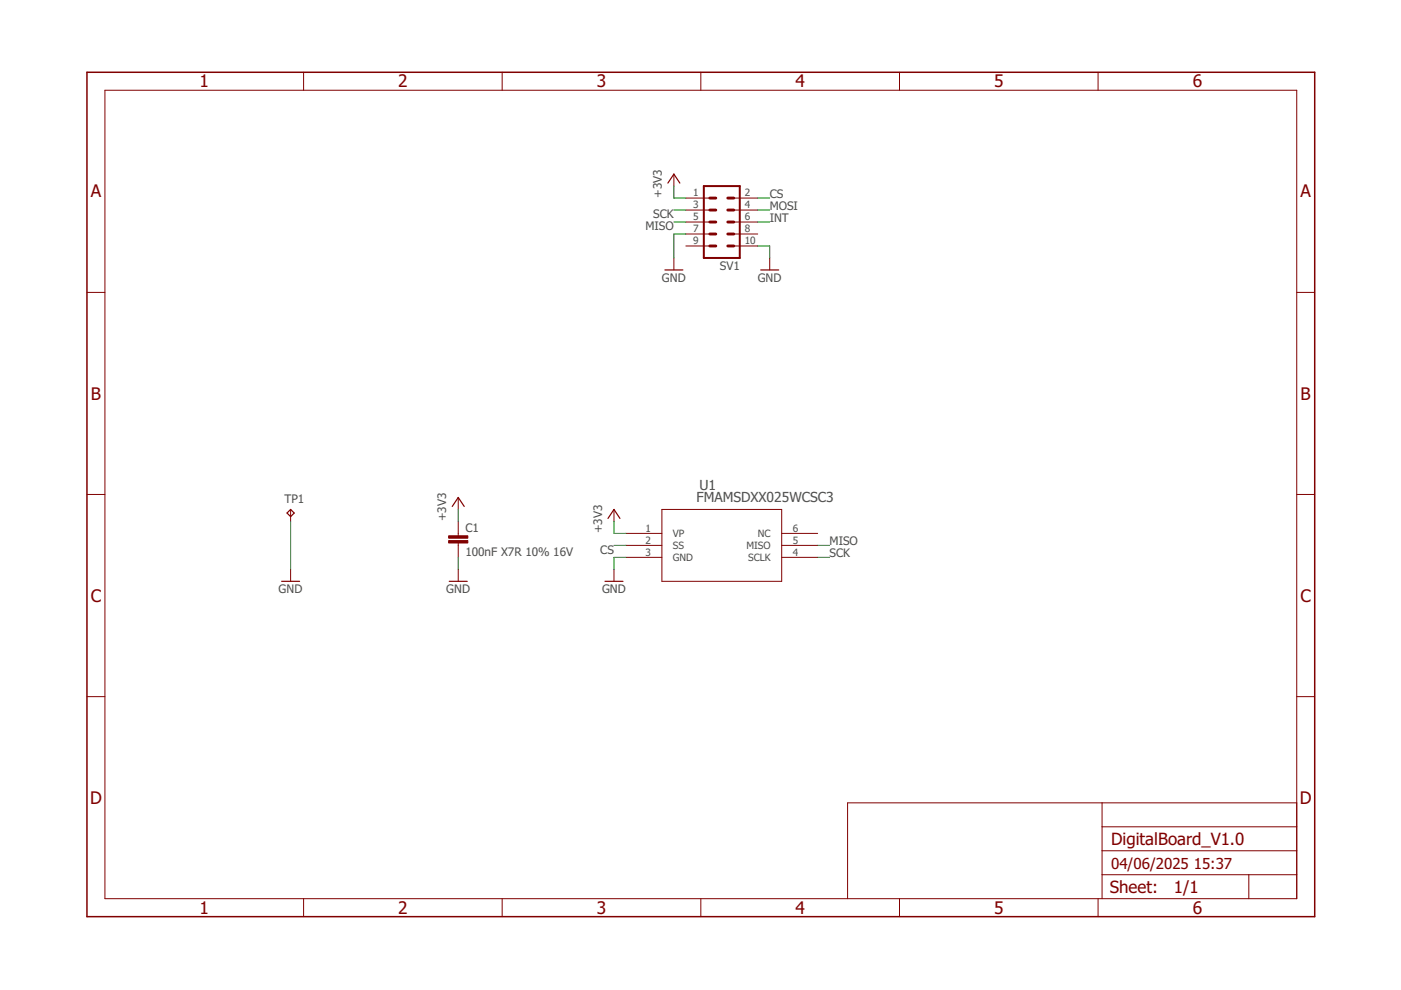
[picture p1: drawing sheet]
<svg xmlns="http://www.w3.org/2000/svg" width="297mm" height="210mm" viewBox="0 0 297 210" stroke-linecap="round" stroke-linejoin="round" font-family="sans-serif">
<g fill="none" stroke="#800000" stroke-width=".21">
<path d="M22.2 19.1h252.7v171.4h-252.7zM64.4 15.3v3.8M106.5 15.3v3.8M148.6 15.3v3.8M190.7 15.3v3.8M232.8 15.3v3.8M142.9 36.9v2.6M142.9 54.7v2.5M145.4 42h5.1M145.4 44.5h5.1M145.4 47.1h5.1M145.4 49.6h5.1"/>
<path d="M145.4 52.2h5.1M155.6 42h5.1M155.6 44.5h5.1M155.6 47.1h5.1M155.6 49.6h5.1M155.6 52.2h5.1M163.2 54.7v2.5M18.4 62h3.8M274.9 62h3.8M18.4 104.8h3.8M61.6 108v2.6M97.2 105.5v2.5"/>
<path d="M97.2 110.6v3M97.2 115.1v3.1M130.2 108v2.6M132.7 113.1h7.6M132.7 115.6h7.6M132.7 118.2h7.6M140.3 108h25.4v15.3h-25.4zM165.7 113.1h7.7M165.7 115.6h7.7M165.7 118.2h7.7M274.9 104.8h3.8M61.6 120.7v2.6"/>
<path d="M97.2 120.7v2.6M130.2 120.7v2.6M18.4 147.7h3.8M274.9 147.7h3.8M233.7 170.2v20.3M233.7 175.3h41.2M274.9 170.2h-95.2v20.3M64.4 190.5v3.9M106.5 190.5v3.9M148.6 190.5v3.9M190.7 190.5v3.9M232.8 190.5v3.9"/>
<path d="M233.7 185.5h41.2M233.7 180.4h41.2M264.8 185.5v5"/>
</g>
<path d="M18.4 15.3h260.3v179.1h-260.3z" fill="none" stroke="#800000" stroke-width=".32"/>
<path d="M149.2 39.5h7.6v15.2h-7.6z" fill="none" stroke="#800000" stroke-width=".42"/>
<path d="M150.5 52.2h1.3M150.5 49.6h1.3M150.5 47.1h1.3M150.5 44.5h1.3M150.5 42h1.3M154.3 52.2h1.3M154.3 49.6h1.3M154.3 47.1h1.3M154.3 44.5h1.3M154.3 42h1.3" fill="none" stroke="#800000" stroke-width=".61"/>
<path d="M141.6 38.8l1.3-1.9 1.2 1.9M141 57.2h3.8M161.3 57.2h3.8M60.9 108.8l.7-.8 .8 .8-.8 .7zM95.9 107.4l1.3-1.9 1.2 1.9M128.9 109.9l1.3-1.9 1.2 1.9M59.7 123.3h3.8M95.2 123.3h3.9M128.3 123.3h3.8" fill="none" stroke="#800000" stroke-width=".25"/>
<g fill="#800000" stroke="#800000" stroke-width=".21">
<path d="M95.1 114.6h4.1v.5h-4.1z"/>
<path d="M95.1 113.6h4.1v.5h-4.1z"/>
</g>
<g fill="none" stroke="#008000" stroke-width=".21">
<path d="M142.9 39.5v2.5h2.5M142.9 44.5h2.5M142.9 47.1h2.5M145.4 49.6h-2.5v5.1M160.7 42h2.5M160.7 44.5h2.5M160.7 47.1h2.5M160.7 52.2h2.5v2.5M61.6 110.6v10.1M97.2 108v2.6M97.2 118.2v2.5M130.2 115.6h2.5"/>
<path d="M130.2 110.6v2.5h2.5M132.7 118.2h-2.5v2.5M173.4 115.6h2.5M173.4 118.2h2.5"/>
</g>
<g font-size="3.7" fill="#800000">
<text x="42.3" y="18.5">1</text>
<text x="84.4" y="18.5">2</text>
<text x="126.5" y="18.5">3</text>
<text x="168.7" y="18.5">4</text>
<text x="210.8" y="18.5">5</text>
<text x="252.9" y="18.5">6</text>
<text x="19.2" y="41.9">A</text>
<text x="275.7" y="41.9">A</text>
<text x="19.3" y="84.7">B</text>
<text x="275.8" y="84.7">B</text>
<text x="19.2" y="127.6">C</text>
<text x="275.7" y="127.6">C</text>
<text x="19.1" y="170.4">D</text>
<text x="275.6" y="170.4">D</text>
<text x="42.3" y="193.7">1</text>
<text x="84.4" y="193.7">2</text>
<text x="126.5" y="193.7">3</text>
<text x="168.7" y="193.7">4</text>
<text x="210.8" y="193.7">5</text>
<text x="252.9" y="193.7">6</text>
</g>
<g font-size="3.6" fill="#800000">
<text x="235.6" y="179.1">DigitalBoard_V1.0</text>
<text x="235.3" y="189.4">Sheet:</text>
<text x="248.9" y="189.3">1/1</text>
</g>
<g font-size="3.2" fill="#800000">
<text x="235.6" y="184.2">04/06/2025</text>
<text x="253.1" y="184.2">15:37</text>
</g>
<g font-size="2.9" fill="#505050">
<text x="147.7" y="106.5">FMAMSDXX025WCSC3</text>
<text x="148.3" y="104">U1</text>
</g>
<g font-size="2.5" fill="#505050">
<text x="140.3" y="42" transform="rotate(-90 140.3 42)">+3V3</text>
<text x="163.2" y="42">CS</text>
<text x="138.5" y="46.3">SCK</text>
<text x="163.2" y="44.5">MOSI</text>
<text x="163.2" y="47.1">INT</text>
<text x="136.9" y="48.8">MISO</text>
<text x="140.3" y="59.8">GND</text>
<text x="152.6" y="57.2">SV1</text>
<text x="160.7" y="59.8">GND</text>
<text x="60.3" y="106.7">TP1</text>
<text x="94.6" y="110.6" transform="rotate(-90 94.6 110.6)">+3V3</text>
<text x="98.7" y="112.7">C1</text>
<text x="127.6" y="113.1" transform="rotate(-90 127.6 113.1)">+3V3</text>
<text x="98.7" y="117.8">100nF X7R 10% 16V</text>
<text x="127.3" y="117.4">CS</text>
<text x="175.9" y="118.2">SCK</text>
<text x="175.9" y="115.6">MISO</text>
<text x="59.1" y="125.8">GND</text>
<text x="94.6" y="125.8">GND</text>
<text x="127.6" y="125.8">GND</text>
</g>
<g font-size="2.1" fill="#505050">
<text x="147" y="41.6">1</text>
<text x="157.9" y="41.6">2</text>
<text x="147" y="44.2">3</text>
<text x="147" y="46.7">5</text>
<text x="157.9" y="44.2">4</text>
<text x="157.9" y="46.7">6</text>
<text x="147" y="49.3">7</text>
<text x="147" y="51.8">9</text>
<text x="157.9" y="49.3">8</text>
<text x="157.9" y="51.8">10</text>
<text x="136.8" y="112.7">1</text>
<text x="142.7" y="113.9">VP</text>
<text x="160.7" y="113.9">NC</text>
<text x="168.1" y="112.7">6</text>
<text x="136.8" y="115.3">2</text>
<text x="136.8" y="117.8">3</text>
<text x="142.7" y="116.4">SS</text>
<text x="142.7" y="118.9">GND</text>
<text x="158.3" y="116.4">MISO</text>
<text x="158.6" y="118.9">SCLK</text>
<text x="168.1" y="117.8">4</text>
<text x="168.1" y="115.3">5</text>
</g>
</svg>
